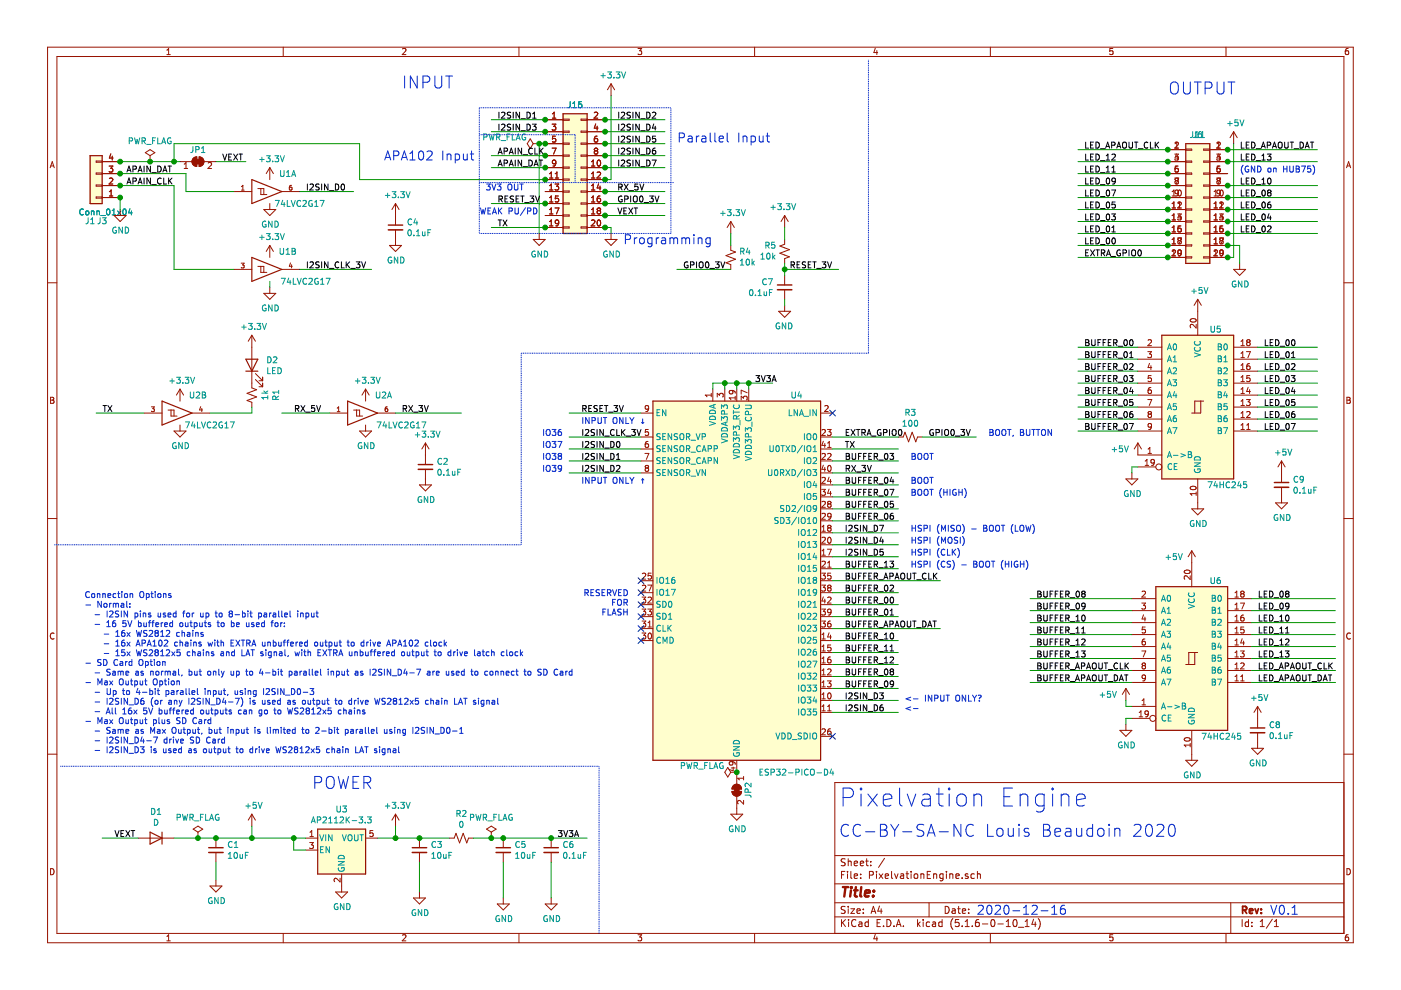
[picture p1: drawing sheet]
EESchema Schematic File Version 4
EELAYER 30 0
EELAYER END
$Descr A4 11693 8268
encoding utf-8
Sheet 1 1
Title ""
Date ""
Rev ""
Comp ""
Comment1 ""
Comment2 ""
Comment3 ""
Comment4 ""
$EndDescr
$Comp
L RF_Module:ESP32-PICO-D4 U4
U 1 1
P 6150 4850
F 0 "U4" H 6650 6400 50  0000 C CNN
F 1 "ESP32-PICO-D4" H 6650 3250 50  0000 C CNN
F 2 "Package_DFN_QFN:QFN-48-1EP_7x7mm_P0.5mm_EP5.45x5.45mm" H 6150 3150 50  0001 C CNN
F 3 "http://www.ti.com/lit/sg/scyt129e/scyt129e.pdf" H 6400 3850 50  0001 C CNN
F 4 "C193707" H 6150 4850 50  0001 C CNN "LCSC"
	1    6150 4850
	1    0    0    -1  
$EndComp
$Comp
L power:GND #PWR017
U 1 1
P 3500 7450
F 0 "#PWR017" H 3500 7200 50  0001 C CNN
F 1 "GND" H 3505 7277 50  0000 C CNN
F 2 "" H 3500 7450 50  0001 C CNN
F 3 "" H 3500 7450 50  0001 C CNN
	1    3500 7450
	1    0    0    -1  
$EndComp
$Comp
L power:GND #PWR020
U 1 1
P 4200 7500
F 0 "#PWR020" H 4200 7250 50  0001 C CNN
F 1 "GND" H 4205 7327 50  0000 C CNN
F 2 "" H 4200 7500 50  0001 C CNN
F 3 "" H 4200 7500 50  0001 C CNN
	1    4200 7500
	1    0    0    -1  
$EndComp
$Comp
L power:GND #PWR04
U 1 1
P 1800 7350
F 0 "#PWR04" H 1800 7100 50  0001 C CNN
F 1 "GND" H 1805 7177 50  0000 C CNN
F 2 "" H 1800 7350 50  0001 C CNN
F 3 "" H 1800 7350 50  0001 C CNN
	1    1800 7350
	1    0    0    -1  
$EndComp
$Comp
L Device:R_Small_US R5
U 1 1
P 6550 2100
F 0 "R5" H 6482 2054 50  0000 R CNN
F 1 "10k" H 6482 2145 50  0000 R CNN
F 2 "Resistor_SMD:R_0603_1608Metric" H 6550 2100 50  0001 C CNN
F 3 "~" H 6550 2100 50  0001 C CNN
F 4 "C25804" H 6550 2100 50  0001 C CNN "LCSC"
	1    6550 2100
	1    0    0    1   
$EndComp
$Comp
L Device:R_Small_US R4
U 1 1
P 6100 2150
F 0 "R4" H 6032 2104 50  0000 R CNN
F 1 "10k" H 6032 2195 50  0000 R CNN
F 2 "Resistor_SMD:R_0603_1608Metric" H 6100 2150 50  0001 C CNN
F 3 "~" H 6100 2150 50  0001 C CNN
F 4 "C25804" H 6100 2150 50  0001 C CNN "LCSC"
	1    6100 2150
	-1   0    0    1   
$EndComp
$Comp
L 74xGxx:74LVC2G17 U2
U 1 1
P 3050 3450
F 0 "U2" H 3200 3600 50  0000 C CNN
F 1 "74LVC2G17" H 3350 3350 50  0000 C CNN
F 2 "Package_TO_SOT_SMD:SOT-363_SC-70-6" H 3050 3450 50  0001 C CNN
F 3 "http://www.ti.com/lit/sg/scyt129e/scyt129e.pdf" H 3050 3450 50  0001 C CNN
F 4 "C50714" H 3050 3450 50  0001 C CNN "LCSC"
	1    3050 3450
	1    0    0    -1  
$EndComp
Wire Wire Line
	2550 7100 2450 7100
Wire Wire Line
	2450 7100 2450 7000
Connection ~ 2450 7000
Wire Wire Line
	2450 7000 2550 7000
Wire Wire Line
	3150 7000 3300 7000
$Comp
L power:+3.3V #PWR013
U 1 1
P 3300 6900
F 0 "#PWR013" H 3300 6750 50  0001 C CNN
F 1 "+3.3V" H 3315 7073 50  0000 C CNN
F 2 "" H 3300 6900 50  0001 C CNN
F 3 "" H 3300 6900 50  0001 C CNN
	1    3300 6900
	1    0    0    -1  
$EndComp
$Comp
L Device:D D1
U 1 1
P 1300 7000
F 0 "D1" H 1300 6783 50  0000 C CNN
F 1 "D" H 1300 6874 50  0000 C CNN
F 2 "Diode_SMD:D_SOD-123F" H 1300 7000 50  0001 C CNN
F 3 "~" H 1300 7000 50  0001 C CNN
F 4 "C223608" H 1300 7000 50  0001 C CNN "LCSC"
	1    1300 7000
	-1   0    0    1   
$EndComp
$Comp
L Regulator_Linear:AP2112K-3.3 U3
U 1 1
P 2850 7100
F 0 "U3" H 2850 7442 50  0000 C CNN
F 1 "AP2112K-3.3" H 2850 7351 50  0000 C CNN
F 2 "Package_TO_SOT_SMD:SOT-23-5" H 2850 7425 50  0001 C CNN
F 3 "https://www.diodes.com/assets/Datasheets/AP2112.pdf" H 2850 7200 50  0001 C CNN
F 4 "C51118" H 2850 7100 50  0001 C CNN "LCSC"
	1    2850 7100
	1    0    0    -1  
$EndComp
$Comp
L Device:R_Small_US R2
U 1 1
P 3850 7000
F 0 "R2" V 3645 7000 50  0000 C CNN
F 1 "0" V 3736 7000 50  0000 C CNN
F 2 "Resistor_SMD:R_0603_1608Metric" H 3850 7000 50  0001 C CNN
F 3 "~" H 3850 7000 50  0001 C CNN
F 4 "C21189" H 3850 7000 50  0001 C CNN "LCSC"
	1    3850 7000
	0    1    1    0   
$EndComp
Text Label 950  7000 0    50   ~ 0
VEXT
Wire Wire Line
	3300 6900 3300 7000
Connection ~ 3300 7000
Text Label 4650 7000 0    50   ~ 0
3V3A
$Comp
L power:+5V #PWR05
U 1 1
P 2100 6900
F 0 "#PWR05" H 2100 6750 50  0001 C CNN
F 1 "+5V" H 2115 7073 50  0000 C CNN
F 2 "" H 2100 6900 50  0001 C CNN
F 3 "" H 2100 6900 50  0001 C CNN
	1    2100 6900
	1    0    0    -1  
$EndComp
Wire Wire Line
	2100 6900 2100 7000
Connection ~ 2100 7000
Wire Wire Line
	2100 7000 2450 7000
$Comp
L 74xx:74HC245 U5
U 1 1
P 10000 3400
F 0 "U5" H 10150 4050 50  0000 C CNN
F 1 "74HC245" H 10250 2750 50  0000 C CNN
F 2 "Package_SO:TSSOP-20_4.4x6.5mm_P0.65mm" H 10000 3400 50  0001 C CNN
F 3 "http://www.ti.com/lit/gpn/sn74HC245" H 10000 3400 50  0001 C CNN
F 4 "C173388" H 10000 3400 50  0001 C CNN "LCSC"
	1    10000 3400
	1    0    0    -1  
$EndComp
$Comp
L power:GND #PWR035
U 1 1
P 9950 6300
F 0 "#PWR035" H 9950 6050 50  0001 C CNN
F 1 "GND" H 9955 6127 50  0000 C CNN
F 2 "" H 9950 6300 50  0001 C CNN
F 3 "" H 9950 6300 50  0001 C CNN
	1    9950 6300
	1    0    0    -1  
$EndComp
$Comp
L power:GND #PWR033
U 1 1
P 10000 4200
F 0 "#PWR033" H 10000 3950 50  0001 C CNN
F 1 "GND" H 10005 4027 50  0000 C CNN
F 2 "" H 10000 4200 50  0001 C CNN
F 3 "" H 10000 4200 50  0001 C CNN
	1    10000 4200
	1    0    0    -1  
$EndComp
Wire Wire Line
	9400 5900 9450 5900
Wire Wire Line
	9400 5850 9400 5900
Wire Wire Line
	9400 6000 9450 6000
Wire Wire Line
	9400 6050 9400 6000
$Comp
L power:GND #PWR031
U 1 1
P 9400 6050
F 0 "#PWR031" H 9400 5800 50  0001 C CNN
F 1 "GND" H 9405 5877 50  0000 C CNN
F 2 "" H 9400 6050 50  0001 C CNN
F 3 "" H 9400 6050 50  0001 C CNN
	1    9400 6050
	1    0    0    -1  
$EndComp
$Comp
L power:+5V #PWR030
U 1 1
P 9400 5850
F 0 "#PWR030" H 9400 5700 50  0001 C CNN
F 1 "+5V" H 9250 5900 50  0000 C CNN
F 2 "" H 9400 5850 50  0001 C CNN
F 3 "" H 9400 5850 50  0001 C CNN
	1    9400 5850
	1    0    0    -1  
$EndComp
Wire Wire Line
	9450 3900 9500 3900
Wire Wire Line
	9450 3950 9450 3900
Wire Wire Line
	1000 1350 1250 1350
Wire Wire Line
	1000 1450 1550 1450
Wire Wire Line
	1550 1450 1550 1600
Wire Wire Line
	1550 1600 1950 1600
Wire Wire Line
	1000 1550 1450 1550
Text Label 2550 1600 0    50   ~ 0
I2SIN_D0
$Comp
L power:+3.3V #PWR08
U 1 1
P 2250 2150
F 0 "#PWR08" H 2250 2000 50  0001 C CNN
F 1 "+3.3V" H 2265 2323 50  0000 C CNN
F 2 "" H 2250 2150 50  0001 C CNN
F 3 "" H 2250 2150 50  0001 C CNN
	1    2250 2150
	1    0    0    -1  
$EndComp
$Comp
L power:GND #PWR011
U 1 1
P 3050 3550
F 0 "#PWR011" H 3050 3300 50  0001 C CNN
F 1 "GND" H 3055 3377 50  0000 C CNN
F 2 "" H 3050 3550 50  0001 C CNN
F 3 "" H 3050 3550 50  0001 C CNN
	1    3050 3550
	1    0    0    -1  
$EndComp
$Comp
L power:+3.3V #PWR010
U 1 1
P 3050 3350
F 0 "#PWR010" H 3050 3200 50  0001 C CNN
F 1 "+3.3V" H 3065 3523 50  0000 C CNN
F 2 "" H 3050 3350 50  0001 C CNN
F 3 "" H 3050 3350 50  0001 C CNN
	1    3050 3350
	1    0    0    -1  
$EndComp
Wire Wire Line
	2050 1350 1800 1350
$Comp
L Jumper:SolderJumper_2_Bridged JP1
U 1 1
P 1650 1350
F 0 "JP1" H 1650 1450 50  0000 C CNN
F 1 "SolderJumper_2_Bridged" H 1650 1464 50  0001 C CNN
F 2 "Jumper:SolderJumper-2_P1.3mm_Bridged_Pad1.0x1.5mm" H 1650 1350 50  0001 C CNN
F 3 "~" H 1650 1350 50  0001 C CNN
	1    1650 1350
	1    0    0    -1  
$EndComp
Text Label 1850 1350 0    50   ~ 0
VEXT
Text Label 1050 1450 0    50   ~ 0
APAIN_DAT
Text Label 1050 1550 0    50   ~ 0
APAIN_CLK
Wire Wire Line
	3100 2250 2500 2250
Text Label 2550 2250 0    50   ~ 0
I2SIN_CLK_3V
Wire Wire Line
	2350 3450 2750 3450
Text Label 2450 3450 0    50   ~ 0
RX_5V
Wire Wire Line
	3850 3450 3300 3450
Text Label 3350 3450 0    50   ~ 0
RX_3V
$Comp
L Device:C_Small C7
U 1 1
P 6550 2400
F 0 "C7" H 6642 2446 50  0000 L CNN
F 1 "0.1uF" H 6642 2355 50  0000 L CNN
F 2 "Capacitor_SMD:C_0603_1608Metric" H 6550 2400 50  0001 C CNN
F 3 "~" H 6550 2400 50  0001 C CNN
F 4 "C14663" H 6550 2400 50  0001 C CNN "LCSC"
	1    6550 2400
	-1   0    0    -1  
$EndComp
$Comp
L Device:C_Small C6
U 1 1
P 4600 7100
F 0 "C6" H 4692 7146 50  0000 L CNN
F 1 "0.1uF" H 4692 7055 50  0000 L CNN
F 2 "Capacitor_SMD:C_0603_1608Metric" H 4600 7100 50  0001 C CNN
F 3 "~" H 4600 7100 50  0001 C CNN
F 4 "C14663" H 4600 7100 50  0001 C CNN "LCSC"
	1    4600 7100
	1    0    0    -1  
$EndComp
$Comp
L Device:C_Small C5
U 1 1
P 4200 7100
F 0 "C5" H 4292 7146 50  0000 L CNN
F 1 "10uF" H 4292 7055 50  0000 L CNN
F 2 "Capacitor_SMD:C_0805_2012Metric" H 4200 7100 50  0001 C CNN
F 3 "~" H 4200 7100 50  0001 C CNN
F 4 "C15850" H 4200 7100 50  0001 C CNN "LCSC"
	1    4200 7100
	1    0    0    -1  
$EndComp
$Comp
L Device:C_Small C1
U 1 1
P 1800 7100
F 0 "C1" H 1892 7146 50  0000 L CNN
F 1 "10uF" H 1892 7055 50  0000 L CNN
F 2 "Capacitor_SMD:C_0805_2012Metric" H 1800 7100 50  0001 C CNN
F 3 "~" H 1800 7100 50  0001 C CNN
F 4 "C15850" H 1800 7100 50  0001 C CNN "LCSC"
	1    1800 7100
	1    0    0    -1  
$EndComp
Wire Wire Line
	1450 7000 1650 7000
Wire Wire Line
	3950 7000 4100 7000
Connection ~ 4200 7000
Wire Wire Line
	4200 7000 4600 7000
Connection ~ 4600 7000
Wire Wire Line
	4600 7000 4900 7000
Connection ~ 1800 7000
Wire Wire Line
	1800 7000 2100 7000
Wire Wire Line
	1800 7200 1800 7350
Wire Wire Line
	4200 7200 4200 7500
$Comp
L Device:C_Small C4
U 1 1
P 3300 1900
F 0 "C4" H 3392 1946 50  0000 L CNN
F 1 "0.1uF" H 3392 1855 50  0000 L CNN
F 2 "Capacitor_SMD:C_0603_1608Metric" H 3300 1900 50  0001 C CNN
F 3 "~" H 3300 1900 50  0001 C CNN
F 4 "C14663" H 3300 1900 50  0001 C CNN "LCSC"
	1    3300 1900
	1    0    0    -1  
$EndComp
$Comp
L Device:C_Small C2
U 1 1
P 3550 3900
F 0 "C2" H 3642 3946 50  0000 L CNN
F 1 "0.1uF" H 3642 3855 50  0000 L CNN
F 2 "Capacitor_SMD:C_0603_1608Metric" H 3550 3900 50  0001 C CNN
F 3 "~" H 3550 3900 50  0001 C CNN
F 4 "C14663" H 3550 3900 50  0001 C CNN "LCSC"
	1    3550 3900
	1    0    0    -1  
$EndComp
$Comp
L power:+3.3V #PWR026
U 1 1
P 6550 1900
F 0 "#PWR026" H 6550 1750 50  0001 C CNN
F 1 "+3.3V" H 6565 2073 50  0000 C CNN
F 2 "" H 6550 1900 50  0001 C CNN
F 3 "" H 6550 1900 50  0001 C CNN
	1    6550 1900
	-1   0    0    -1  
$EndComp
$Comp
L power:+3.3V #PWR024
U 1 1
P 6100 1950
F 0 "#PWR024" H 6100 1800 50  0001 C CNN
F 1 "+3.3V" H 6115 2123 50  0000 C CNN
F 2 "" H 6100 1950 50  0001 C CNN
F 3 "" H 6100 1950 50  0001 C CNN
	1    6100 1950
	1    0    0    -1  
$EndComp
Text Label 5700 2250 0    50   ~ 0
GPIO0_3V
Wire Wire Line
	5650 2250 6100 2250
Wire Wire Line
	6550 2200 6550 2250
Wire Wire Line
	7000 2250 6550 2250
Connection ~ 6550 2250
Wire Wire Line
	6550 2250 6550 2300
Wire Wire Line
	6550 2000 6550 1900
Wire Wire Line
	6550 2500 6550 2550
Text Label 6950 2250 2    50   ~ 0
RESET_3V
Wire Wire Line
	6100 1950 6100 2050
$Comp
L Device:C_Small C8
U 1 1
P 10500 6100
F 0 "C8" H 10592 6146 50  0000 L CNN
F 1 "0.1uF" H 10592 6055 50  0000 L CNN
F 2 "Capacitor_SMD:C_0603_1608Metric" H 10500 6100 50  0001 C CNN
F 3 "~" H 10500 6100 50  0001 C CNN
F 4 "C14663" H 10500 6100 50  0001 C CNN "LCSC"
	1    10500 6100
	1    0    0    -1  
$EndComp
$Comp
L power:GND #PWR037
U 1 1
P 10500 6200
F 0 "#PWR037" H 10500 5950 50  0001 C CNN
F 1 "GND" H 10505 6027 50  0000 C CNN
F 2 "" H 10500 6200 50  0001 C CNN
F 3 "" H 10500 6200 50  0001 C CNN
	1    10500 6200
	1    0    0    -1  
$EndComp
$Comp
L power:+5V #PWR036
U 1 1
P 10500 6000
F 0 "#PWR036" H 10500 5850 50  0001 C CNN
F 1 "+5V" H 10515 6173 50  0000 C CNN
F 2 "" H 10500 6000 50  0001 C CNN
F 3 "" H 10500 6000 50  0001 C CNN
	1    10500 6000
	1    0    0    -1  
$EndComp
$Comp
L Device:C_Small C9
U 1 1
P 10700 4050
F 0 "C9" H 10792 4096 50  0000 L CNN
F 1 "0.1uF" H 10792 4005 50  0000 L CNN
F 2 "Capacitor_SMD:C_0603_1608Metric" H 10700 4050 50  0001 C CNN
F 3 "~" H 10700 4050 50  0001 C CNN
F 4 "C14663" H 10700 4050 50  0001 C CNN "LCSC"
	1    10700 4050
	1    0    0    -1  
$EndComp
$Comp
L power:GND #PWR041
U 1 1
P 10700 4150
F 0 "#PWR041" H 10700 3900 50  0001 C CNN
F 1 "GND" H 10705 3977 50  0000 C CNN
F 2 "" H 10700 4150 50  0001 C CNN
F 3 "" H 10700 4150 50  0001 C CNN
	1    10700 4150
	1    0    0    -1  
$EndComp
$Comp
L power:+5V #PWR040
U 1 1
P 10700 3950
F 0 "#PWR040" H 10700 3800 50  0001 C CNN
F 1 "+5V" H 10715 4123 50  0000 C CNN
F 2 "" H 10700 3950 50  0001 C CNN
F 3 "" H 10700 3950 50  0001 C CNN
	1    10700 3950
	1    0    0    -1  
$EndComp
Wire Wire Line
	11000 2900 10500 2900
Wire Wire Line
	11000 3000 10500 3000
Wire Wire Line
	11000 3100 10500 3100
Wire Wire Line
	11000 3200 10500 3200
Wire Wire Line
	11000 3300 10500 3300
Wire Wire Line
	11000 3400 10500 3400
Wire Wire Line
	11000 3500 10500 3500
Wire Wire Line
	11000 3600 10500 3600
Text Label 10550 2900 0    50   ~ 0
LED_00
Text Label 10550 3000 0    50   ~ 0
LED_01
Text Label 10550 3100 0    50   ~ 0
LED_02
Text Label 10550 3200 0    50   ~ 0
LED_03
Text Label 10550 3300 0    50   ~ 0
LED_04
Text Label 10550 3400 0    50   ~ 0
LED_05
Text Label 10550 3500 0    50   ~ 0
LED_06
Text Label 10550 3600 0    50   ~ 0
LED_07
Text Label 10500 5600 0    50   ~ 0
LED_APAOUT_CLK
Wire Wire Line
	9000 3600 9500 3600
Wire Wire Line
	9000 3500 9500 3500
Wire Wire Line
	9000 3400 9500 3400
Wire Wire Line
	9000 3300 9500 3300
Wire Wire Line
	9000 3200 9500 3200
Wire Wire Line
	9000 3100 9500 3100
Wire Wire Line
	9000 3000 9500 3000
Wire Wire Line
	9000 2900 9500 2900
Text Label 9050 2900 0    50   ~ 0
BUFFER_00
Text Label 9050 3000 0    50   ~ 0
BUFFER_01
Text Label 9050 3100 0    50   ~ 0
BUFFER_02
Text Label 9050 3200 0    50   ~ 0
BUFFER_03
Text Label 9050 3300 0    50   ~ 0
BUFFER_04
Text Label 9050 3400 0    50   ~ 0
BUFFER_05
Text Label 9050 3500 0    50   ~ 0
BUFFER_06
Text Label 9050 3600 0    50   ~ 0
BUFFER_07
Text Label 8650 5600 0    50   ~ 0
BUFFER_APAOUT_CLK
Text Label 8650 5700 0    50   ~ 0
BUFFER_APAOUT_DAT
Wire Wire Line
	10350 2200 10350 2050
Wire Wire Line
	10350 2050 10250 2050
Text Label 9050 1450 0    50   ~ 0
LED_11
Text Label 9050 1550 0    50   ~ 0
LED_09
Text Label 9050 1650 0    50   ~ 0
LED_07
Text Label 9050 1750 0    50   ~ 0
LED_05
Text Label 9050 1850 0    50   ~ 0
LED_03
Text Label 9050 1950 0    50   ~ 0
LED_01
Text Label 9050 2050 0    50   ~ 0
LED_00
Text Label 10350 1750 0    50   ~ 0
LED_06
Text Label 10350 1850 0    50   ~ 0
LED_04
Text Label 10350 1950 0    50   ~ 0
LED_02
Text Label 9050 2150 0    50   ~ 0
EXTRA_GPIO0
Text Label 9050 1250 0    50   ~ 0
LED_APAOUT_CLK
$Comp
L power:+3.3V #PWR014
U 1 1
P 3550 3800
F 0 "#PWR014" H 3550 3650 50  0001 C CNN
F 1 "+3.3V" H 3565 3973 50  0000 C CNN
F 2 "" H 3550 3800 50  0001 C CNN
F 3 "" H 3550 3800 50  0001 C CNN
	1    3550 3800
	1    0    0    -1  
$EndComp
$Comp
L power:GND #PWR015
U 1 1
P 3550 4000
F 0 "#PWR015" H 3550 3750 50  0001 C CNN
F 1 "GND" H 3555 3827 50  0000 C CNN
F 2 "" H 3550 4000 50  0001 C CNN
F 3 "" H 3550 4000 50  0001 C CNN
	1    3550 4000
	1    0    0    -1  
$EndComp
$Comp
L power:GND #PWR019
U 1 1
P 3300 2000
F 0 "#PWR019" H 3300 1750 50  0001 C CNN
F 1 "GND" H 3305 1827 50  0000 C CNN
F 2 "" H 3300 2000 50  0001 C CNN
F 3 "" H 3300 2000 50  0001 C CNN
	1    3300 2000
	1    0    0    -1  
$EndComp
$Comp
L power:+3.3V #PWR018
U 1 1
P 3300 1800
F 0 "#PWR018" H 3300 1650 50  0001 C CNN
F 1 "+3.3V" H 3315 1973 50  0000 C CNN
F 2 "" H 3300 1800 50  0001 C CNN
F 3 "" H 3300 1800 50  0001 C CNN
	1    3300 1800
	1    0    0    -1  
$EndComp
Wire Wire Line
	4750 3450 5350 3450
Wire Wire Line
	4750 3650 5350 3650
Wire Wire Line
	4750 3750 5350 3750
Wire Wire Line
	4750 3850 5350 3850
Wire Wire Line
	4750 3950 5350 3950
$Comp
L power:GND #PWR022
U 1 1
P 6150 6750
F 0 "#PWR022" H 6150 6500 50  0001 C CNN
F 1 "GND" H 6155 6577 50  0000 C CNN
F 2 "" H 6150 6750 50  0001 C CNN
F 3 "" H 6150 6750 50  0001 C CNN
	1    6150 6750
	1    0    0    -1  
$EndComp
Wire Wire Line
	7500 5950 6950 5950
Wire Wire Line
	6950 5850 7500 5850
Wire Wire Line
	6950 5750 7500 5750
Wire Wire Line
	7500 5650 6950 5650
Wire Wire Line
	7500 5550 6950 5550
Wire Wire Line
	6950 5450 7500 5450
Wire Wire Line
	6950 5350 7500 5350
Wire Wire Line
	7500 5150 6950 5150
Wire Wire Line
	6950 5050 7500 5050
Wire Wire Line
	6950 4950 7500 4950
Wire Wire Line
	7500 4750 6950 4750
Wire Wire Line
	6950 4650 7500 4650
Wire Wire Line
	6950 4550 7500 4550
Wire Wire Line
	7500 4450 6950 4450
Wire Wire Line
	6950 4350 7500 4350
Wire Wire Line
	6950 4250 7500 4250
Wire Wire Line
	7500 4150 6950 4150
Wire Wire Line
	7500 4050 6950 4050
Wire Wire Line
	6950 3950 7500 3950
Wire Wire Line
	6950 3850 7500 3850
Wire Wire Line
	7500 3750 6950 3750
Wire Wire Line
	7500 3650 6950 3650
Wire Wire Line
	5950 3250 5950 3200
Wire Wire Line
	5950 3200 6050 3200
Wire Wire Line
	6050 3250 6050 3200
Connection ~ 6050 3200
Wire Wire Line
	6050 3200 6150 3200
Wire Wire Line
	6150 3250 6150 3200
Connection ~ 6150 3200
Text Label 6300 3200 0    50   ~ 0
3V3A
NoConn ~ 6950 6150
NoConn ~ 6950 3450
Text Label 4850 3450 0    50   ~ 0
RESET_3V
Text Label 4850 3750 0    50   ~ 0
I2SIN_D0
Text Label 4850 3650 0    50   ~ 0
I2SIN_CLK_3V
Text Label 4850 3850 0    50   ~ 0
I2SIN_D1
Text Label 4850 3950 0    50   ~ 0
I2SIN_D2
NoConn ~ 5350 4850
Text Notes 5250 5150 2    50   ~ 0
RESERVED\nFOR\nFLASH
NoConn ~ 5350 4950
NoConn ~ 5350 5050
NoConn ~ 5350 5150
NoConn ~ 5350 5250
NoConn ~ 5350 5350
$Comp
L Device:R_Small_US R3
U 1 1
P 7600 3650
F 0 "R3" V 7395 3650 50  0000 C CNN
F 1 "100" V 7486 3650 50  0000 C CNN
F 2 "Resistor_SMD:R_0603_1608Metric" H 7600 3650 50  0001 C CNN
F 3 "~" H 7600 3650 50  0001 C CNN
F 4 "C22775" H 7600 3650 50  0001 C CNN "LCSC"
	1    7600 3650
	0    1    1    0   
$EndComp
Wire Wire Line
	8150 3650 7700 3650
Text Label 7050 3650 0    50   ~ 0
EXTRA_GPIO0
Text Label 7750 3650 0    50   ~ 0
GPIO0_3V
Text Label 7050 3750 0    50   ~ 0
TX
Text Label 7050 3950 0    50   ~ 0
RX_3V
Text Label 7050 3850 0    50   ~ 0
BUFFER_03
Text Label 7050 4150 0    50   ~ 0
BUFFER_07
Text Label 7050 4350 0    50   ~ 0
BUFFER_06
Text Label 7050 4450 0    50   ~ 0
I2SIN_D7
Text Notes 7600 3850 0    50   ~ 0
BOOT
Text Notes 7600 4050 0    50   ~ 0
BOOT
Text Notes 7600 4150 0    50   ~ 0
BOOT (HIGH)
Text Notes 7600 4750 0    50   ~ 0
HSPI (CS) - BOOT (HIGH)
Text Notes 7600 4550 0    50   ~ 0
HSPI (MOSI)
Text Notes 7600 4650 0    50   ~ 0
HSPI (CLK)
Text Label 7050 4550 0    50   ~ 0
I2SIN_D4
Text Label 7050 4650 0    50   ~ 0
I2SIN_D5
Text Label 7050 4750 0    50   ~ 0
BUFFER_13
Text Label 7050 4850 0    50   ~ 0
BUFFER_APAOUT_CLK
Text Label 7050 5050 0    50   ~ 0
BUFFER_00
Text Label 7050 5150 0    50   ~ 0
BUFFER_01
Text Label 7050 5250 0    50   ~ 0
BUFFER_APAOUT_DAT
Text Label 7050 5950 0    50   ~ 0
I2SIN_D6
Text Notes 4850 4050 0    50   ~ 0
INPUT ONLY ↑
Text Notes 4850 3550 0    50   ~ 0
INPUT ONLY ↓\n
Text Notes 4700 3650 2    50   ~ 0
IO36
Text Notes 4700 3750 2    50   ~ 0
IO37
Text Notes 4700 3850 2    50   ~ 0
IO38
Text Notes 4700 3950 2    50   ~ 0
IO39
Text Notes 7600 4450 0    50   ~ 0
HSPI (MISO) - BOOT (LOW)
Text Notes 8250 3650 0    50   ~ 0
BOOT, BUTTON
Text Notes 700  6300 0    50   ~ 0
Connection Options\n- Normal:\n  - I2SIN pins used for up to 8-bit parallel input\n  - 16 5V buffered outputs to be used for:\n    - 16x WS2812 chains\n    - 16x APA102 chains with EXTRA unbuffered output to drive APA102 clock\n    - 15x WS2812x5 chains and LAT signal, with EXTRA unbuffered output to drive latch clock\n- SD Card Option\n  - Same as normal, but only up to 4-bit parallel input as I2SIN_D4-7 are used to connect to SD Card\n- Max Output Option\n  - Up to 4-bit parallel input, using I2SIN_D0-3\n  - I2SIN_D6 (or any I2SIN_D4-7) is used as output to drive WS2812x5 chain LAT signal\n  - All 16x 5V buffered outputs can go to WS2812x5 chains\n- Max Output plus SD Card\n  - Same as Max Output, but input is limited to 2-bit parallel using I2SIN_D0-1\n  - I2SIN_D4-7 drive SD Card\n  - I2SIN_D3 is used as output to drive WS2812x5 chain LAT signal
$Comp
L power:GND #PWR07
U 1 1
P 1500 3550
F 0 "#PWR07" H 1500 3300 50  0001 C CNN
F 1 "GND" H 1505 3377 50  0000 C CNN
F 2 "" H 1500 3550 50  0001 C CNN
F 3 "" H 1500 3550 50  0001 C CNN
	1    1500 3550
	1    0    0    -1  
$EndComp
$Comp
L power:+3.3V #PWR06
U 1 1
P 1500 3350
F 0 "#PWR06" H 1500 3200 50  0001 C CNN
F 1 "+3.3V" H 1515 3523 50  0000 C CNN
F 2 "" H 1500 3350 50  0001 C CNN
F 3 "" H 1500 3350 50  0001 C CNN
	1    1500 3350
	1    0    0    -1  
$EndComp
Wire Wire Line
	1450 2250 1950 2250
$Comp
L 74xGxx:74LVC2G17 U2
U 2 1
P 1500 3450
F 0 "U2" H 1650 3600 50  0000 C CNN
F 1 "74LVC2G17" H 1750 3350 50  0000 C CNN
F 2 "Package_TO_SOT_SMD:SOT-363_SC-70-6" H 1500 3450 50  0001 C CNN
F 3 "http://www.ti.com/lit/sg/scyt129e/scyt129e.pdf" H 1500 3450 50  0001 C CNN
F 4 "C50714" H 1500 3450 50  0001 C CNN "LCSC"
	2    1500 3450
	1    0    0    -1  
$EndComp
Wire Wire Line
	4600 7200 4600 7500
$Comp
L power:GND #PWR0101
U 1 1
P 4600 7500
F 0 "#PWR0101" H 4600 7250 50  0001 C CNN
F 1 "GND" H 4605 7327 50  0000 C CNN
F 2 "" H 4600 7500 50  0001 C CNN
F 3 "" H 4600 7500 50  0001 C CNN
	1    4600 7500
	1    0    0    -1  
$EndComp
$Comp
L power:GND #PWR0102
U 1 1
P 10350 2200
F 0 "#PWR0102" H 10350 1950 50  0001 C CNN
F 1 "GND" H 10355 2027 50  0000 C CNN
F 2 "" H 10350 2200 50  0001 C CNN
F 3 "" H 10350 2200 50  0001 C CNN
	1    10350 2200
	1    0    0    -1  
$EndComp
$Comp
L power:+5V #PWR0103
U 1 1
P 10300 1200
F 0 "#PWR0103" H 10300 1050 50  0001 C CNN
F 1 "+5V" H 10315 1373 50  0000 C CNN
F 2 "" H 10300 1200 50  0001 C CNN
F 3 "" H 10300 1200 50  0001 C CNN
	1    10300 1200
	1    0    0    -1  
$EndComp
Wire Wire Line
	6150 3200 6250 3200
Wire Wire Line
	6250 3250 6250 3200
Connection ~ 6250 3200
Wire Wire Line
	6250 3200 6450 3200
$Comp
L power:+5V #PWR0104
U 1 1
P 10000 2600
F 0 "#PWR0104" H 10000 2450 50  0001 C CNN
F 1 "+5V" H 10015 2773 50  0000 C CNN
F 2 "" H 10000 2600 50  0001 C CNN
F 3 "" H 10000 2600 50  0001 C CNN
	1    10000 2600
	1    0    0    -1  
$EndComp
$Comp
L power:GND #PWR0105
U 1 1
P 6550 2550
F 0 "#PWR0105" H 6550 2300 50  0001 C CNN
F 1 "GND" H 6555 2377 50  0000 C CNN
F 2 "" H 6550 2550 50  0001 C CNN
F 3 "" H 6550 2550 50  0001 C CNN
	1    6550 2550
	-1   0    0    -1  
$EndComp
$Comp
L power:GND #PWR0107
U 1 1
P 2250 2400
F 0 "#PWR0107" H 2250 2150 50  0001 C CNN
F 1 "GND" H 2255 2227 50  0000 C CNN
F 2 "" H 2250 2400 50  0001 C CNN
F 3 "" H 2250 2400 50  0001 C CNN
	1    2250 2400
	1    0    0    -1  
$EndComp
Wire Wire Line
	2250 2400 2250 2350
$Comp
L power:GND #PWR0108
U 1 1
P 2850 7400
F 0 "#PWR0108" H 2850 7150 50  0001 C CNN
F 1 "GND" H 2855 7227 50  0000 C CNN
F 2 "" H 2850 7400 50  0001 C CNN
F 3 "" H 2850 7400 50  0001 C CNN
	1    2850 7400
	1    0    0    -1  
$EndComp
$Comp
L power:GND #PWR0109
U 1 1
P 9450 3950
F 0 "#PWR0109" H 9450 3700 50  0001 C CNN
F 1 "GND" H 9455 3777 50  0000 C CNN
F 2 "" H 9450 3950 50  0001 C CNN
F 3 "" H 9450 3950 50  0001 C CNN
	1    9450 3950
	1    0    0    -1  
$EndComp
Wire Wire Line
	850  7000 1150 7000
$Comp
L power:PWR_FLAG #FLG0102
U 1 1
P 1250 1350
F 0 "#FLG0102" H 1250 1425 50  0001 C CNN
F 1 "PWR_FLAG" H 1250 1523 50  0000 C CNN
F 2 "" H 1250 1350 50  0001 C CNN
F 3 "~" H 1250 1350 50  0001 C CNN
	1    1250 1350
	1    0    0    -1  
$EndComp
Connection ~ 1250 1350
Wire Wire Line
	1250 1350 1450 1350
$Comp
L power:PWR_FLAG #FLG0103
U 1 1
P 4100 7000
F 0 "#FLG0103" H 4100 7075 50  0001 C CNN
F 1 "PWR_FLAG" H 4100 7173 50  0000 C CNN
F 2 "" H 4100 7000 50  0001 C CNN
F 3 "~" H 4100 7000 50  0001 C CNN
	1    4100 7000
	1    0    0    -1  
$EndComp
Connection ~ 4100 7000
Wire Wire Line
	4100 7000 4200 7000
$Comp
L power:+5V #PWR0106
U 1 1
P 9500 3800
F 0 "#PWR0106" H 9500 3650 50  0001 C CNN
F 1 "+5V" H 9350 3850 50  0000 C CNN
F 2 "" H 9500 3800 50  0001 C CNN
F 3 "" H 9500 3800 50  0001 C CNN
	1    9500 3800
	1    0    0    -1  
$EndComp
$Comp
L 74xx:74HC245 U6
U 1 1
P 9950 5500
F 0 "U6" H 10150 6150 50  0000 C CNN
F 1 "74HC245" H 10200 4850 50  0000 C CNN
F 2 "Package_SO:TSSOP-20_4.4x6.5mm_P0.65mm" H 9950 5500 50  0001 C CNN
F 3 "http://www.ti.com/lit/gpn/sn74HC245" H 9950 5500 50  0001 C CNN
F 4 "C173388" H 9950 5500 50  0001 C CNN "LCSC"
	1    9950 5500
	1    0    0    -1  
$EndComp
$Comp
L power:+5V #PWR0110
U 1 1
P 9950 4700
F 0 "#PWR0110" H 9950 4550 50  0001 C CNN
F 1 "+5V" H 9800 4750 50  0000 C CNN
F 2 "" H 9950 4700 50  0001 C CNN
F 3 "" H 9950 4700 50  0001 C CNN
	1    9950 4700
	1    0    0    -1  
$EndComp
$Comp
L power:PWR_FLAG #FLG0104
U 1 1
P 1650 7000
F 0 "#FLG0104" H 1650 7075 50  0001 C CNN
F 1 "PWR_FLAG" H 1650 7173 50  0000 C CNN
F 2 "" H 1650 7000 50  0001 C CNN
F 3 "~" H 1650 7000 50  0001 C CNN
	1    1650 7000
	1    0    0    -1  
$EndComp
Connection ~ 1650 7000
Wire Wire Line
	1650 7000 1800 7000
Wire Wire Line
	3500 7200 3500 7450
Wire Wire Line
	3500 7000 3750 7000
Connection ~ 3500 7000
Wire Wire Line
	3300 7000 3500 7000
$Comp
L Device:C_Small C3
U 1 1
P 3500 7100
F 0 "C3" H 3592 7146 50  0000 L CNN
F 1 "10uF" H 3592 7055 50  0000 L CNN
F 2 "Capacitor_SMD:C_0805_2012Metric" H 3500 7100 50  0001 C CNN
F 3 "~" H 3500 7100 50  0001 C CNN
F 4 "C15850" H 3500 7100 50  0001 C CNN "LCSC"
	1    3500 7100
	1    0    0    -1  
$EndComp
$Comp
L Connector_Generic:Conn_02x10_Odd_Even J6
U 1 1
P 9950 1650
F 0 "J6" H 10000 2175 50  0000 C CNN
F 1 "Conn_02x10_Odd_Even" H 10000 2176 50  0001 C CNN
F 2 "Connector_PinHeader_2.54mm:PinHeader_2x10_P2.54mm_Vertical" H 9950 1650 50  0001 C CNN
F 3 "~" H 9950 1650 50  0001 C CNN
	1    9950 1650
	1    0    0    -1  
$EndComp
Wire Wire Line
	10300 1200 10300 2150
Wire Wire Line
	10300 2150 10250 2150
Text Label 10350 1250 0    50   ~ 0
LED_APAOUT_DAT
Text Label 10500 5700 0    50   ~ 0
LED_APAOUT_DAT
Text Label 7050 5550 0    50   ~ 0
BUFFER_12
Text Label 7050 4950 0    50   ~ 0
BUFFER_02
Text Label 7050 4250 0    50   ~ 0
BUFFER_05
Text Label 7050 4050 0    50   ~ 0
BUFFER_04
Text Label 10350 1650 0    50   ~ 0
LED_08
Text Label 10350 1550 0    50   ~ 0
LED_10
Text Label 9050 1350 0    50   ~ 0
LED_12
Text Label 10350 1350 0    50   ~ 0
LED_13
Text Label 7050 5850 0    50   ~ 0
I2SIN_D3
Text Label 10500 5500 0    50   ~ 0
LED_13
Text Label 10500 5400 0    50   ~ 0
LED_12
Text Label 10500 5300 0    50   ~ 0
LED_11
Text Label 10500 5200 0    50   ~ 0
LED_10
Text Label 10500 5100 0    50   ~ 0
LED_09
Text Label 10500 5000 0    50   ~ 0
LED_08
Text Label 8650 5100 0    50   ~ 0
BUFFER_09
Text Label 8650 5200 0    50   ~ 0
BUFFER_10
Text Label 8650 5300 0    50   ~ 0
BUFFER_11
Text Label 8650 5400 0    50   ~ 0
BUFFER_12
Text Label 8650 5500 0    50   ~ 0
BUFFER_13
Text Label 8650 5000 0    50   ~ 0
BUFFER_08
Text Label 7050 5650 0    50   ~ 0
BUFFER_08
Text Label 7050 5750 0    50   ~ 0
BUFFER_09
Text Label 7050 5350 0    50   ~ 0
BUFFER_10
Text Label 7050 5450 0    50   ~ 0
BUFFER_11
$Comp
L Connector_Generic:Conn_02x10_Odd_Even J11
U 1 1
P 10050 1650
F 0 "J11" H 10100 2175 50  0000 C CNN
F 1 "Conn_02x10_Odd_Even" H 10100 2176 50  0001 C CNN
F 2 "Connector_PinHeader_2.54mm:PinHeader_2x10_P2.54mm_Vertical_SMD" H 10050 1650 50  0001 C CNN
F 3 "~" H 10050 1650 50  0001 C CNN
	1    10050 1650
	-1   0    0    -1  
$EndComp
Connection ~ 10250 1250
Connection ~ 10250 1750
Connection ~ 10250 1850
Connection ~ 10250 1950
Connection ~ 10250 2050
Connection ~ 10250 2150
Connection ~ 10250 1350
Connection ~ 10250 1550
Connection ~ 10250 1650
Text Notes 10350 1450 0    50   ~ 0
(GND on HUB75)
Text Notes 7550 5950 0    50   ~ 0
<- INPUT ONLY?\n<-
Wire Wire Line
	5550 1300 5050 1300
Wire Wire Line
	5550 1800 5050 1800
Text Label 4150 1000 0    50   ~ 0
I2SIN_D1
Text Label 4150 1100 0    50   ~ 0
I2SIN_D3
Text Label 5150 1000 0    50   ~ 0
I2SIN_D2
Text Label 5150 1100 0    50   ~ 0
I2SIN_D4
Wire Wire Line
	5050 1000 5550 1000
Text Label 5150 1200 0    50   ~ 0
I2SIN_D5
Text Label 5150 1300 0    50   ~ 0
I2SIN_D6
Text Label 5150 1400 0    50   ~ 0
I2SIN_D7
$Comp
L power:+3.3V #PWR012
U 1 1
P 5100 800
F 0 "#PWR012" H 5100 650 50  0001 C CNN
F 1 "+3.3V" H 5115 973 50  0000 C CNN
F 2 "" H 5100 800 50  0001 C CNN
F 3 "" H 5100 800 50  0001 C CNN
	1    5100 800 
	1    0    0    -1  
$EndComp
Wire Wire Line
	5050 1400 5550 1400
Wire Wire Line
	5100 800  5100 1500
Wire Wire Line
	5100 1500 5050 1500
Text Label 4150 1400 0    50   ~ 0
APAIN_DAT
Text Label 4150 1300 0    50   ~ 0
APAIN_CLK
Wire Wire Line
	1450 1350 1450 1200
Connection ~ 1450 1350
Wire Wire Line
	1450 1350 1500 1350
$Comp
L power:GND #PWR09
U 1 1
P 4500 1950
F 0 "#PWR09" H 4500 1700 50  0001 C CNN
F 1 "GND" H 4505 1777 50  0000 C CNN
F 2 "" H 4500 1950 50  0001 C CNN
F 3 "" H 4500 1950 50  0001 C CNN
	1    4500 1950
	1    0    0    -1  
$EndComp
Wire Wire Line
	4100 1300 4550 1300
Wire Wire Line
	4100 1900 4550 1900
Wire Wire Line
	4100 1000 4550 1000
Wire Wire Line
	4100 1400 4550 1400
Wire Wire Line
	5050 1100 5550 1100
Wire Wire Line
	5050 1200 5550 1200
Wire Wire Line
	4100 1700 4550 1700
Wire Wire Line
	5050 1600 5550 1600
Wire Wire Line
	5050 1700 5550 1700
Text Notes 4050 1600 0    50   ~ 0
3V3 OUT
Text Label 4150 1700 0    50   ~ 0
RESET_3V
Text Notes 4000 1800 0    50   ~ 0
WEAK PU/PD
Text Label 4150 1900 0    50   ~ 0
TX
$Comp
L power:GND #PWR021
U 1 1
P 5100 1950
F 0 "#PWR021" H 5100 1700 50  0001 C CNN
F 1 "GND" H 5105 1777 50  0000 C CNN
F 2 "" H 5100 1950 50  0001 C CNN
F 3 "" H 5100 1950 50  0001 C CNN
	1    5100 1950
	1    0    0    -1  
$EndComp
Wire Wire Line
	5100 1950 5100 1900
Wire Wire Line
	5100 1900 5050 1900
Text Label 5150 1800 0    50   ~ 0
VEXT
Text Label 5150 1700 0    50   ~ 0
GPIO0_3V
Text Label 5150 1600 0    50   ~ 0
RX_5V
Wire Wire Line
	4100 1100 4550 1100
$Comp
L Connector_Generic:Conn_02x10_Odd_Even J16
U 1 1
P 4750 1400
F 0 "J16" H 4800 1925 50  0000 C CNN
F 1 "Conn_02x10_Odd_Even" H 4800 1926 50  0001 C CNN
F 2 "Connector_PinSocket_2.54mm:PinSocket_2x10_P2.54mm_Vertical" H 4750 1400 50  0001 C CNN
F 3 "~" H 4750 1400 50  0001 C CNN
	1    4750 1400
	1    0    0    -1  
$EndComp
$Comp
L power:PWR_FLAG #FLG01
U 1 1
P 4500 1200
F 0 "#FLG01" H 4500 1275 50  0001 C CNN
F 1 "PWR_FLAG" V 4550 1300 50  0000 L CNN
F 2 "" H 4500 1200 50  0001 C CNN
F 3 "~" H 4500 1200 50  0001 C CNN
	1    4500 1200
	0    -1   -1   0   
$EndComp
$Comp
L 74xGxx:74LVC2G17 U1
U 2 1
P 2250 2250
F 0 "U1" H 2400 2400 50  0000 C CNN
F 1 "74LVC2G17" H 2550 2150 50  0000 C CNN
F 2 "Package_TO_SOT_SMD:SOT-363_SC-70-6" H 2250 2250 50  0001 C CNN
F 3 "http://www.ti.com/lit/sg/scyt129e/scyt129e.pdf" H 2250 2250 50  0001 C CNN
F 4 "C50714" H 2250 2250 50  0001 C CNN "LCSC"
	2    2250 2250
	1    0    0    -1  
$EndComp
Wire Wire Line
	2950 1600 2500 1600
$Comp
L 74xGxx:74LVC2G17 U1
U 1 1
P 2250 1600
F 0 "U1" H 2400 1750 50  0000 C CNN
F 1 "74LVC2G17" H 2500 1500 50  0000 C CNN
F 2 "Package_TO_SOT_SMD:SOT-363_SC-70-6" H 2250 1600 50  0001 C CNN
F 3 "http://www.ti.com/lit/sg/scyt129e/scyt129e.pdf" H 2250 1600 50  0001 C CNN
F 4 "C50714" H 2250 1600 50  0001 C CNN "LCSC"
	1    2250 1600
	1    0    0    -1  
$EndComp
$Comp
L power:GND #PWR023
U 1 1
P 2250 1700
F 0 "#PWR023" H 2250 1450 50  0001 C CNN
F 1 "GND" H 2255 1527 50  0000 C CNN
F 2 "" H 2250 1700 50  0001 C CNN
F 3 "" H 2250 1700 50  0001 C CNN
	1    2250 1700
	1    0    0    -1  
$EndComp
$Comp
L power:+3.3V #PWR016
U 1 1
P 2250 1500
F 0 "#PWR016" H 2250 1350 50  0001 C CNN
F 1 "+3.3V" H 2265 1673 50  0000 C CNN
F 2 "" H 2250 1500 50  0001 C CNN
F 3 "" H 2250 1500 50  0001 C CNN
	1    2250 1500
	1    0    0    -1  
$EndComp
Wire Wire Line
	1450 1550 1450 2250
$Comp
L Device:R_Small_US R1
U 1 1
P 2100 3300
F 0 "R1" V 1895 3300 50  0000 C CNN
F 1 "1k" V 1986 3300 50  0000 C CNN
F 2 "Resistor_SMD:R_0603_1608Metric" H 2100 3300 50  0001 C CNN
F 3 "~" H 2100 3300 50  0001 C CNN
F 4 "C21190" H 2100 3300 50  0001 C CNN "LCSC"
	1    2100 3300
	-1   0    0    1   
$EndComp
Wire Wire Line
	800  3450 1200 3450
Text Label 850  3450 0    50   ~ 0
TX
$Comp
L Device:LED D2
U 1 1
P 2100 3050
F 0 "D2" V 2139 2932 50  0000 R CNN
F 1 "LED" V 2048 2932 50  0000 R CNN
F 2 "LED_SMD:LED_0805_2012Metric" H 2100 3050 50  0001 C CNN
F 3 "~" H 2100 3050 50  0001 C CNN
F 4 "C84256" V 2100 3050 50  0001 C CNN "LCSC"
	1    2100 3050
	0    -1   -1   0   
$EndComp
$Comp
L power:+3.3V #PWR025
U 1 1
P 2100 2900
F 0 "#PWR025" H 2100 2750 50  0001 C CNN
F 1 "+3.3V" H 2115 3073 50  0000 C CNN
F 2 "" H 2100 2900 50  0001 C CNN
F 3 "" H 2100 2900 50  0001 C CNN
	1    2100 2900
	1    0    0    -1  
$EndComp
Wire Wire Line
	1750 3450 2100 3450
Wire Wire Line
	2100 3400 2100 3450
$Comp
L Connector_Generic:Conn_02x10_Odd_Even J15
U 1 1
P 4750 1400
F 0 "J15" H 4800 1925 50  0000 C CNN
F 1 "Conn_02x10_Odd_Even" H 4800 1926 50  0001 C CNN
F 2 "Connector_PinSocket_2.54mm:PinSocket_2x10_P2.54mm_Vertical_SMD" H 4750 1400 50  0001 C CNN
F 3 "~" H 4750 1400 50  0001 C CNN
	1    4750 1400
	1    0    0    -1  
$EndComp
Wire Wire Line
	1000 1750 1000 1650
$Comp
L power:GND #PWR01
U 1 1
P 1000 1750
F 0 "#PWR01" H 1000 1500 50  0001 C CNN
F 1 "GND" H 1005 1577 50  0000 C CNN
F 2 "" H 1000 1750 50  0001 C CNN
F 3 "" H 1000 1750 50  0001 C CNN
	1    1000 1750
	1    0    0    -1  
$EndComp
$Comp
L Connector_Generic:Conn_01x04 J1
U 1 1
P 800 1550
F 0 "J1" H 850 1850 50  0000 C CNN
F 1 "Conn_01x04" H 718 1776 50  0000 C CNN
F 2 "Connector_Harwin:Harwin_M20-89004xx_1x04_P2.54mm_Horizontal" H 800 1550 50  0001 C CNN
F 3 "~" H 800 1550 50  0001 C CNN
	1    800  1550
	-1   0    0    1   
$EndComp
Connection ~ 4550 1000
Connection ~ 5050 1400
Connection ~ 5050 1500
Connection ~ 5050 1600
Connection ~ 4550 1700
Connection ~ 5050 1700
Connection ~ 5050 1800
Connection ~ 4550 1900
Connection ~ 5050 1000
Connection ~ 5050 1900
Connection ~ 4550 1100
Connection ~ 5050 1100
Connection ~ 5050 1200
Connection ~ 4550 1300
Connection ~ 5050 1300
Connection ~ 4550 1400
Wire Wire Line
	4500 1200 4550 1200
Connection ~ 4550 1200
Connection ~ 4500 1200
Wire Wire Line
	4500 1200 4500 1950
Wire Wire Line
	4550 1500 3000 1500
Wire Wire Line
	3000 1500 3000 1200
Wire Wire Line
	3000 1200 1450 1200
Connection ~ 4550 1500
$Comp
L Jumper:SolderJumper_2_Bridged JP2
U 1 1
P 6150 6600
F 0 "JP2" H 6150 6700 50  0000 C CNN
F 1 "SolderJumper_2_Bridged" H 6150 6714 50  0001 C CNN
F 2 "Jumper:SolderJumper-2_P1.3mm_Bridged_Pad1.0x1.5mm" H 6150 6600 50  0001 C CNN
F 3 "~" H 6150 6600 50  0001 C CNN
	1    6150 6600
	0    1    1    0   
$EndComp
$Comp
L Connector_Generic:Conn_01x04 J3
U 1 1
P 800 1550
F 0 "J3" H 750 1850 50  0000 C CNN
F 1 "Conn_01x04" H 718 1776 50  0000 C CNN
F 2 "Connector_PinHeader_2.54mm:PinHeader_1x04_P2.54mm_Vertical" H 800 1550 50  0001 C CNN
F 3 "~" H 800 1550 50  0001 C CNN
	1    800  1550
	-1   0    0    1   
$EndComp
$Comp
L power:PWR_FLAG #FLG0101
U 1 1
P 6150 6450
F 0 "#FLG0101" H 6150 6525 50  0001 C CNN
F 1 "PWR_FLAG" V 6200 6550 50  0000 L CNN
F 2 "" H 6150 6450 50  0001 C CNN
F 3 "~" H 6150 6450 50  0001 C CNN
	1    6150 6450
	0    -1   -1   0   
$EndComp
Connection ~ 6150 6450
Connection ~ 1000 1650
Connection ~ 1000 1550
Connection ~ 1000 1450
Connection ~ 1000 1350
Wire Wire Line
	8600 5700 9450 5700
Wire Wire Line
	8600 5600 9450 5600
Wire Wire Line
	8600 5500 9450 5500
Wire Wire Line
	8600 5400 9450 5400
Wire Wire Line
	8600 5300 9450 5300
Wire Wire Line
	8600 5200 9450 5200
Wire Wire Line
	8600 5100 9450 5100
Wire Wire Line
	8600 5000 9450 5000
Wire Wire Line
	10450 5700 11150 5700
Wire Wire Line
	10450 5600 11150 5600
Wire Wire Line
	10450 5500 11150 5500
Wire Wire Line
	10450 5400 11150 5400
Wire Wire Line
	10450 5300 11150 5300
Wire Wire Line
	10450 5200 11150 5200
Wire Wire Line
	10450 5100 11150 5100
Wire Wire Line
	10450 5000 11150 5000
Wire Wire Line
	9000 2150 9750 2150
Connection ~ 9750 2150
Wire Wire Line
	9000 2050 9750 2050
Connection ~ 9750 2050
Wire Wire Line
	9000 1950 9750 1950
Connection ~ 9750 1950
Wire Wire Line
	9000 1850 9750 1850
Connection ~ 9750 1850
Wire Wire Line
	9000 1750 9750 1750
Connection ~ 9750 1750
Wire Wire Line
	9000 1650 9750 1650
Connection ~ 9750 1650
Wire Wire Line
	9000 1550 9750 1550
Connection ~ 9750 1550
Wire Wire Line
	9000 1450 9750 1450
Connection ~ 9750 1450
Wire Wire Line
	9000 1350 9750 1350
Connection ~ 9750 1350
Wire Wire Line
	9000 1250 9750 1250
Connection ~ 9750 1250
Wire Wire Line
	10250 1250 11000 1250
Wire Wire Line
	10250 1350 11000 1350
Wire Wire Line
	10250 1550 11000 1550
Wire Wire Line
	10250 1650 11000 1650
Wire Wire Line
	10250 1750 11000 1750
Wire Wire Line
	10250 1850 11000 1850
Wire Wire Line
	10250 1950 11000 1950
Wire Wire Line
	6950 4850 7850 4850
Wire Wire Line
	6950 5250 7850 5250
Text Notes 3350 750  0    100  ~ 0
INPUT
Text Notes 2600 6600 0    100  ~ 0
POWER
Wire Notes Line
	4000 1525 5625 1525
Wire Notes Line
	4800 1525 4800 1125
Wire Notes Line
	4800 1125 4000 1125
Wire Notes Line
	4000 900  5600 900 
Wire Notes Line
	4000 1950 5600 1950
Wire Notes Line
	5600 1950 5600 900 
Wire Notes Line
	4000 900  4000 1950
Text Notes 5200 2050 0    75   ~ 0
Programming
Text Notes 5650 1200 0    75   ~ 0
Parallel Input
Text Notes 3200 1350 0    75   ~ 0
APA102 Input
Text Notes 9750 800  0    100  ~ 0
OUTPUT
Wire Notes Line
	450  4550 4350 4550
Wire Notes Line
	4350 4550 4350 2950
Wire Notes Line
	4350 2950 7250 2950
Wire Notes Line
	7250 2950 7250 500 
Wire Notes Line
	500  6400 5000 6400
Wire Notes Line
	5000 6400 5000 7800
Text Notes 7000 6750 0    150  ~ 0
Pixelvation Engine
Text Notes 7000 7000 0    100  ~ 0
CC-BY-SA-NC Louis Beaudoin 2020
Text Notes 10600 7650 0    75   ~ 0
V0.1
Text Notes 8150 7650 0    75   ~ 0
2020-12-16
$EndSCHEMATC
